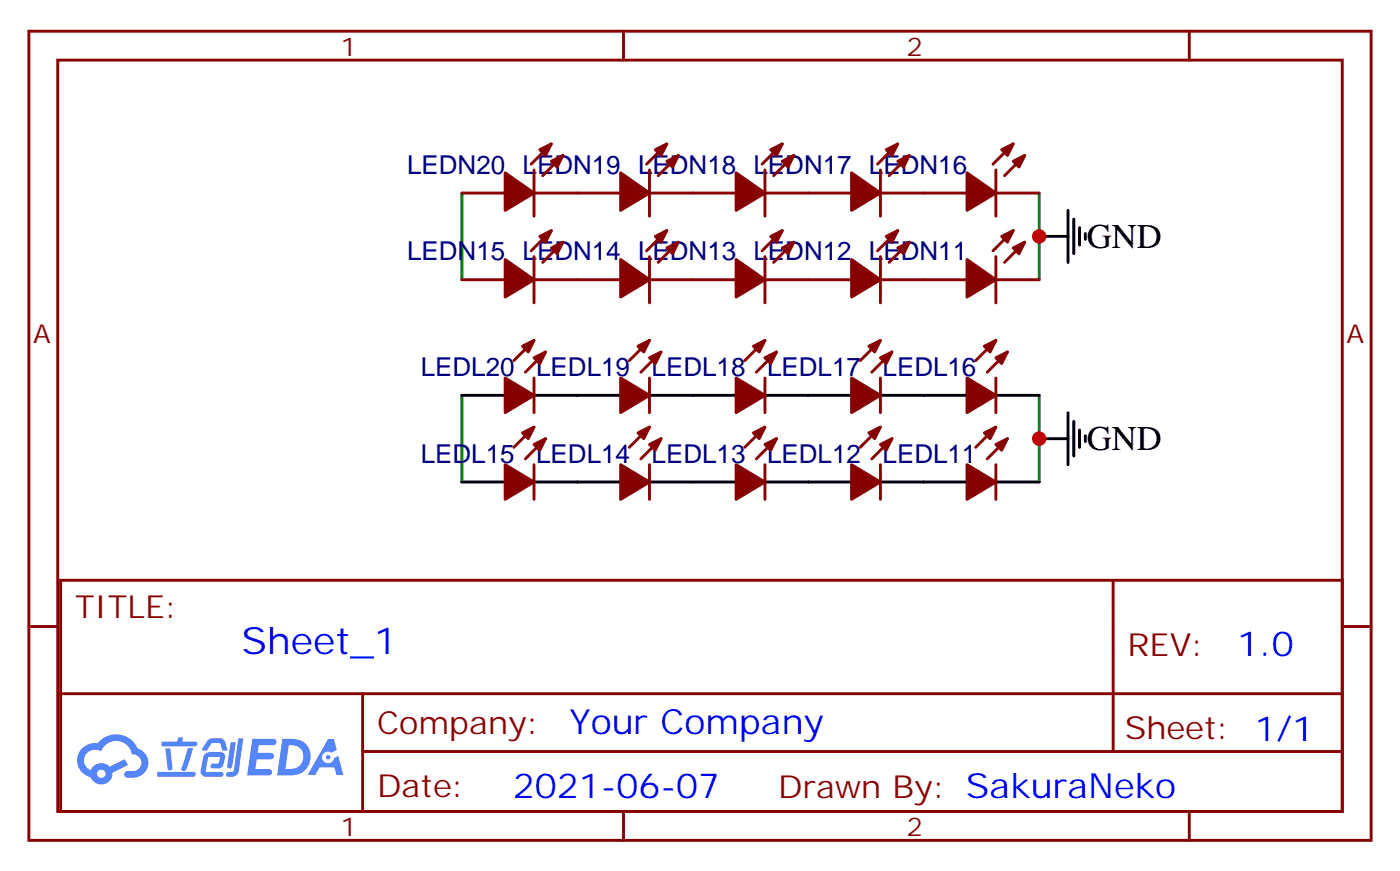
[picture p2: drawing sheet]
<svg xmlns="http://www.w3.org/2000/svg" width="171mm" height="106mm" viewBox="0 0 171 106" stroke-linecap="round" stroke-linejoin="round" font-family="sans-serif">
<g fill="none" stroke="#870000" stroke-width=".35">
<path d="M3.5 3.8h164.1v98.8h-164.1zM7.1 7.3h156.9v91.8h-156.9zM76.2 3.8v3.5M145.3 3.8v3.5M3.5 76.5h3.6M7.4 70.8h156.6v28.3h-156.6zM136 70.9v20.8M164 76.5h3.6M7.4 84.7h156.5M44.3 91.7h119.6M44.3 84.7v14.1M76.2 99.1v3.5"/>
<path d="M145.3 99.1v3.5"/>
</g>
<g fill="#5487ff">
<path d="M30.8 90.2h2.3a.47 .47 0 0 1 .5 .1 .47 .47 0 0 1 .1 .5l-.3 .2h-1.8l-.1 .9h1.6a.4 .4 0 0 1 .4 .4 .4 .4 0 0 1-.4 .4h-1.7l-.2 1.2h.8a1.24 1.24 0 0 1 1.2 .2 .39 .39 0 0 1-.4 .6h-2.6z"/>
<path d="M40.1 90.2h.7l.4 1.3-.7 .4a.74 .74 0 0 0-1 .2 .74 .74 0 0 0 .2 1 .74 .74 0 0 0 1.1-.3v-.3l.5-.2 .7 2.3h-.9l-.2-.9h-1.9l-.5 .9h-.9z"/>
<path d="M28.2 90.6h.6l-.4 2.9a.31 .31 0 0 1-.3 .3 .31 .31 0 0 1-.3-.3z"/>
<path d="M29.1 90.1h.6l-.5 4a.97 .97 0 0 1-1.6 .5l.1-.2 .1-.1 .6-.1 .2-.1z"/>
<path d="M25.5 90.3l.1-.1a1.97 1.97 0 0 1 1.2-.1 .67 .67 0 0 1 .7 .5l.3 .9-.2 .1h-.4l-.3-.9h-.9a1.04 1.04 0 0 0-.6 .8l-.1 .1h-.5l-.1-.1z"/>
<path d="M25.1 92l.5-.2h1.3a.6 .6 0 0 1 .6 .9 1.45 1.45 0 0 1-.5 1l-1 .1a.29 .29 0 0 1-.3-.3 .29 .29 0 0 1 .3-.3h.7l.2-.8-1.4 .1-.4 1.7h1.9a.29 .29 0 0 1 .3 .4 .29 .29 0 0 1-.3 .2h-2a.63 .63 0 0 1-.5-.7l.3-1.6z"/>
<path d="M19.2 94.2h4.4a.3 .3 0 0 1 .3 .3 .3 .3 0 0 1-.3 .3h-4.3l-.1-.1z"/>
<path d="M23 91.3h.6l-.9 2.6a.31 .31 0 0 1-.3 .2 .31 .31 0 0 1-.2-.3z"/>
<path d="M20.2 91.4h.6l.3 2.3-.1 .3h-.2h-.2l-.1-.2z"/>
<path d="M19.8 90.5h1.9v-.4l.2-.1h.5l-.1 .5h1.5a.29 .29 0 0 1 .3 .3 .29 .29 0 0 1-.3 .3h-3.9l-.2-.1z"/>
<path d="M34.5 90.2l-.6 4.5a7.7 7.7 0 0 0 2.6-.2 2.22 2.22 0 0 0 1.5-2.5 2.22 2.22 0 0 0-2.3-1.8zM35.3 91a1.46 1.46 0 0 1 1.8 1.3 1.46 1.46 0 0 1-1.5 1.6h-.7z"/>
<path d="M10.1 91.3a2.09 2.09 0 0 0 1 3.6 1.37 1.37 0 0 0 1.5 .8 1.37 1.37 0 0 0 1.1-1.4l2-.9-.5-.7-1.8 .9a1.4 1.4 0 0 0-2.3 .4 1.32 1.32 0 0 1-.6-1.8 1.32 1.32 0 0 1 1.9-.5 1.98 1.98 0 0 1 2-1.2 1.98 1.98 0 0 1 1.8 1.6 1.03 1.03 0 0 1 1.1 .9 1.03 1.03 0 0 1-1 1.1h-.6a.41 .41 0 0 0-.5 .4 .41 .41 0 0 0 .4 .4 2.06 2.06 0 0 0 2.5-1.8 1.83 1.83 0 0 0-1.3-1.7 2.84 2.84 0 0 0-4.8-.7h-.2a2.28 2.28 0 0 0-1.7 .6zM11.9 94.5a.52 .52 0 0 1 1 0 .52 .52 0 0 1-1 0z"/>
<circle cx="40.1" cy="92.4" r=".28"/>
</g>
<g fill="none" stroke="#000" stroke-width=".35">
<path d="M127 28.9h3.5M130.5 25.7v6.3M131.2 26.7v4.3M131.9 27.8v2.1M132.6 28.5v.7M56.4 58.8h5.3M56.4 48.3h5.3M65.3 58.8h10.5M65.3 48.3h10.5M79.4 58.8h10.6M79.4 48.3h10.6M93.5 58.8h10.6"/>
<path d="M93.5 48.3h10.6M107.6 58.8h10.6M107.6 48.3h10.6M121.7 58.8h5.3M121.7 48.3h5.3M127 53.6h3.5M130.5 50.4v6.3M131.2 51.4v4.3M131.9 52.5v2.1M132.6 53.2v.7"/>
</g>
<path d="M56.4 23.6v10.5M127 23.6v10.5M56.4 48.3v10.5M127 48.3v10.5" fill="none" stroke="#008700" stroke-width=".35"/>
<g fill="#870000" stroke="#870000" stroke-width=".35">
<path d="M123.8 30.3l1.4-.7-.7 1.4z"/>
<path d="M122.4 28.9l1.4-.7-.7 1.4z"/>
<path d="M118.2 31.7l3.5 2.4-3.5 2.2z"/>
<path d="M109.7 30.3l1.4-.7-.7 1.4z"/>
<path d="M108.3 28.9l1.4-.7-.7 1.4z"/>
<path d="M104.1 31.7l3.5 2.4-3.5 2.2z"/>
<path d="M95.6 30.3l1.4-.7-.7 1.4z"/>
<path d="M94.2 28.9l1.4-.7-.7 1.4z"/>
<path d="M90 31.7l3.5 2.4-3.5 2.2z"/>
<path d="M81.5 30.3l1.4-.7-.7 1.4z"/>
<path d="M80.1 28.9l1.4-.7-.7 1.4z"/>
<path d="M75.8 31.7l3.6 2.4-3.6 2.2z"/>
<path d="M67.4 30.3l1.4-.7-.7 1.4z"/>
<path d="M66 28.9l1.4-.7-.7 1.4z"/>
<path d="M61.7 31.7l3.6 2.4-3.6 2.2z"/>
<path d="M123.8 19.7l1.4-.7-.7 1.4z"/>
<path d="M122.4 18.3l1.4-.7-.7 1.4z"/>
<path d="M118.2 21.1l3.5 2.5-3.5 2.1z"/>
<path d="M109.7 19.7l1.4-.7-.7 1.4z"/>
<path d="M108.3 18.3l1.4-.7-.7 1.4z"/>
<path d="M104.1 21.1l3.5 2.5-3.5 2.1z"/>
<path d="M95.6 19.7l1.4-.7-.7 1.4z"/>
<path d="M94.2 18.3l1.4-.7-.7 1.4z"/>
<path d="M90 21.1l3.5 2.5-3.5 2.1z"/>
<path d="M118.2 56.7l3.5 2.1-3.5 2.2z"/>
<path d="M121.7 54.3l1.4-.7-.7 1.4z"/>
<path d="M120.3 52.8l1.4-.7-.7 1.5z"/>
<path d="M104.1 56.7l3.5 2.1-3.5 2.2z"/>
<path d="M107.6 54.3l1.4-.7-.7 1.4z"/>
<path d="M106.2 52.8l1.4-.7-.7 1.5z"/>
<path d="M90 56.7l3.5 2.1-3.5 2.2z"/>
<path d="M93.5 54.3l1.4-.7-.7 1.4z"/>
<path d="M92.1 52.8l1.4-.7-.7 1.5z"/>
<path d="M75.8 56.7l3.6 2.1-3.6 2.2z"/>
<path d="M79.4 54.3l1.4-.7-.7 1.4z"/>
<path d="M78 52.8l1.4-.7-.7 1.5z"/>
<path d="M61.7 56.7l3.6 2.1-3.6 2.2z"/>
<path d="M65.3 54.3l1.4-.7-.7 1.4z"/>
<path d="M63.9 52.8l1.4-.7-.7 1.5z"/>
<path d="M118.2 46.1l3.5 2.2-3.5 2.1z"/>
<path d="M121.7 43.7l1.4-.7-.7 1.4z"/>
<path d="M120.3 42.3l1.4-.7-.7 1.4z"/>
<path d="M104.1 46.1l3.5 2.2-3.5 2.1z"/>
<path d="M107.6 43.7l1.4-.7-.7 1.4z"/>
<path d="M106.2 42.3l1.4-.7-.7 1.4z"/>
<path d="M90 46.1l3.5 2.2-3.5 2.1z"/>
<path d="M93.5 43.7l1.4-.7-.7 1.4z"/>
<path d="M92.1 42.3l1.4-.7-.7 1.4z"/>
<path d="M81.5 19.7l1.4-.7-.7 1.4z"/>
<path d="M80.1 18.3l1.4-.7-.7 1.4z"/>
<path d="M75.8 21.1l3.6 2.5-3.6 2.1z"/>
<path d="M75.8 46.1l3.6 2.2-3.6 2.1z"/>
<path d="M79.4 43.7l1.4-.7-.7 1.4z"/>
<path d="M78 42.3l1.4-.7-.7 1.4z"/>
<path d="M67.4 19.7l1.4-.7-.7 1.4z"/>
<path d="M66 18.3l1.4-.7-.7 1.4z"/>
<path d="M61.7 21.1l3.6 2.5-3.6 2.1z"/>
<path d="M61.7 46.1l3.6 2.2-3.6 2.1z"/>
<path d="M65.3 43.7l1.4-.7-.7 1.4z"/>
<path d="M63.9 42.3l1.4-.7-.7 1.4z"/>
</g>
<g fill="none" stroke="#870000" stroke-width=".35">
<path d="M67.4 17.6l-2.5 2.4M68.8 19l-2.5 2.4M81.5 17.6l-2.5 2.4M82.9 19l-2.5 2.4M95.6 17.6l-2.5 2.4M97 19l-2.5 2.4M109.7 17.6l-2.5 2.4M111.1 19l-2.4 2.4M123.8 17.6l-2.4 2.4M125.2 19l-2.4 2.4M56.4 34.1h5.3M56.4 23.6h5.3"/>
<path d="M65.3 34.1h10.5M65.3 20.7v5.7M65.3 31.3v5.7M65.3 23.6h10.5M67.4 28.2l-2.5 2.4M68.8 29.6l-2.5 2.4M79.4 34.1h10.6M79.4 20.7v5.7M79.4 31.3v5.7M79.4 23.6h10.6M81.5 28.2l-2.5 2.4M82.9 29.6l-2.5 2.4"/>
<path d="M93.5 34.1h10.6M93.5 20.7v5.7M93.5 31.3v5.7M93.5 23.6h10.6M95.6 28.2l-2.5 2.4M97 29.6l-2.5 2.4M107.6 34.1h10.6M107.6 20.7v5.7M107.6 31.3v5.7M107.6 23.6h10.6M109.7 28.2l-2.5 2.4M111.1 29.6l-2.4 2.4"/>
<path d="M121.7 34.1h5.3M121.7 20.7v5.7M121.7 31.3v5.7M121.7 23.6h5.3M123.8 28.2l-2.4 2.4M125.2 29.6l-2.4 2.4M65.3 46.1v4.3M65.3 56.7v4.3M65.3 52.1l-2.5 2.5M65.3 41.6l-2.5 2.4M66.7 43l-2.5 2.4M66.7 53.6l-2.5 2.4"/>
<path d="M79.4 46.1v4.3M79.4 56.7v4.3M79.4 52.1l-2.5 2.5M79.4 41.6l-2.5 2.4M80.8 43l-2.5 2.4M80.8 53.6l-2.5 2.4M93.5 46.1v4.3M93.5 56.7v4.3M93.5 52.1l-2.5 2.5M93.5 41.6l-2.5 2.4M94.9 43l-2.5 2.4M94.9 53.6l-2.5 2.4"/>
<path d="M107.6 46.1v4.3M107.6 56.7v4.3M107.6 52.1l-2.5 2.5M107.6 41.6l-2.5 2.4M109 43l-2.5 2.4M109 53.6l-2.5 2.4M121.7 46.1v4.3M121.7 56.7v4.3M121.7 52.1l-2.5 2.5M121.7 41.6l-2.5 2.4M123.1 53.6l-2.5 2.4M123.1 43l-2.5 2.4"/>
</g>
<g fill="#c00">
<circle cx="127" cy="53.6" r=".88"/>
<circle cx="127" cy="28.9" r=".88"/>
</g>
<text font-size="4.6" fill="#00f" x="29.5" y="79.9">Sheet_1</text>
<g font-size="4.2">
<text x="132.8" y="30.3">GND</text>
<text x="132.8" y="55">GND</text>
</g>
<g font-size="4.2" fill="#00f">
<text x="151.2" y="80.1">1.0</text>
<text x="69.6" y="89.7">Your Company</text>
<text x="62.7" y="97.5">2021-06-07</text>
</g>
<g font-size="3.9" fill="#800">
<text x="9.2" y="75.4">TITLE:</text>
<text x="137.8" y="80.1">REV:</text>
<text x="46.1" y="89.6">Company:</text>
<text x="137.4" y="90.2">Sheet: 1/1</text>
<text x="46.1" y="97.3">Date:</text>
<text x="95.1" y="97.4">Drawn By: SakuraNeko</text>
</g>
<g font-size="3.2" fill="#800">
<text x="41.6" y="6.8">1</text>
<text x="110.8" y="6.8">2</text>
<text x="4.1" y="41.9">A</text>
<text x="164.6" y="41.9">A</text>
<text x="41.6" y="102.1">1</text>
<text x="110.8" y="102.1">2</text>
</g>
<g font-size="3.2" fill="#000080">
<text x="49.8" y="21.2">LEDN20</text>
<text x="63.9" y="21.2">LEDN19</text>
<text x="78" y="21.2">LEDN18</text>
<text x="92.1" y="21.2">LEDN17</text>
<text x="106.2" y="21.2">LEDN16</text>
<text x="49.8" y="31.8">LEDN15</text>
<text x="63.9" y="31.8">LEDN14</text>
<text x="78" y="31.8">LEDN13</text>
<text x="92.1" y="31.8">LEDN12</text>
<text x="106.2" y="31.8">LEDN11</text>
<text x="51.4" y="45.9">LEDL20</text>
<text x="65.5" y="45.9">LEDL19</text>
<text x="79.6" y="45.9">LEDL18</text>
<text x="93.8" y="45.9">LEDL17</text>
<text x="107.9" y="45.9">LEDL16</text>
<text x="51.4" y="56.5">LEDL15</text>
<text x="65.5" y="56.5">LEDL14</text>
<text x="79.6" y="56.5">LEDL13</text>
<text x="93.8" y="56.5">LEDL12</text>
<text x="107.9" y="56.5">LEDL11</text>
</g>
</svg>
